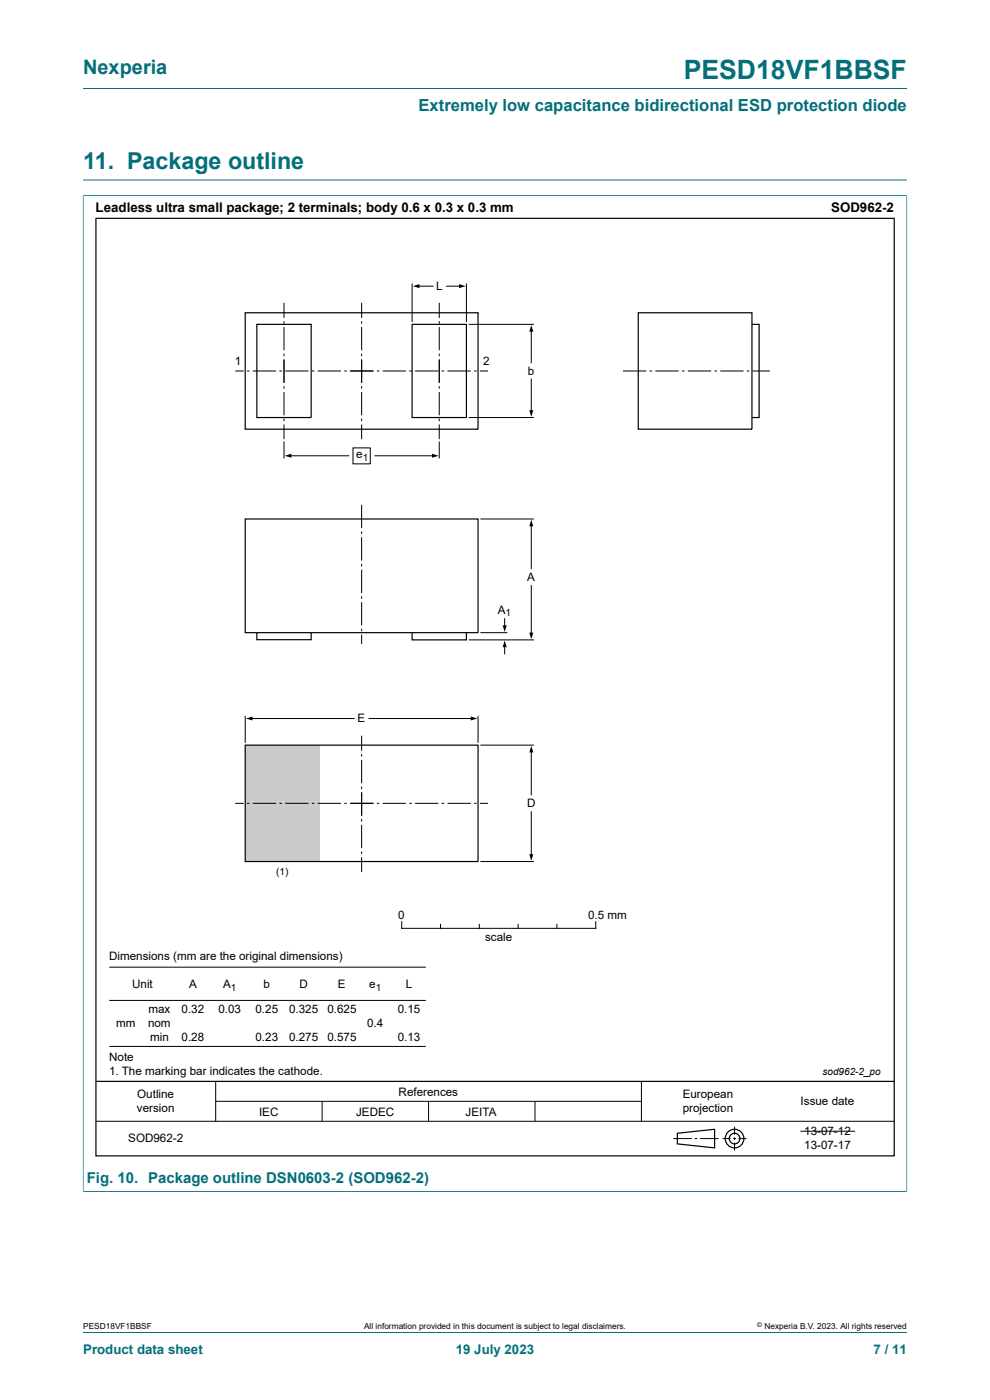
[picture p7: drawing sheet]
<svg xmlns="http://www.w3.org/2000/svg" width="210mm" height="297mm" viewBox="0 0 210 297" stroke-linecap="round" stroke-linejoin="round" font-family="sans-serif">
<path d="M17.6 18.8h174.8M17.6 38.2h174.8M17.6 41.5h174.8M17.6 41.4v211.4M192.4 41.4v211.4M17.6 252.8h174.8" fill="none" stroke="#036f7b" stroke-width=".21"/>
<g fill="none" stroke="#000" stroke-width=".21">
<path d="M101.9 110.1h11.4M112.7 111.4v9.2M99.4 135.7h13.9M101.9 134.2h5.7M107 131.3v1.6M107 137v1.7M112.7 124.2v10.3M85.2 195.5v1.4h41.2v-1.4M93.4 196.1v.8M101.7 196.1v.8M109.9 196.1v.8M118.1 196.1v.8"/>
<path d="M23.2 212.2h67.1M23.2 205.2h67.1M20.4 237.9h169.3M23.2 222h67.1M45.8 229.4v8.5M45.8 233.6h90.3M68.3 233.6v4.3M90.9 233.6v4.3M113.5 233.6v4.3M136.1 229.4v8.5M155.8 239v1.7M169.8 240h11.6"/>
<path d="M142.8 241.5h4M147.4 241.5h.5M148.5 241.5h3.9M153.3 241.5h1.7M155.5 241.5h.6M155.8 241.3v.5M155.8 242.4v1.7M156.7 241.5h1.7"/>
</g>
<g fill="none" stroke="#000" stroke-width=".25">
<path d="M20.4 46.3h169.3v198.9h-169.3zM52 110.1h49.4v24.1h-49.4zM54.5 134.2v1.5h11.5v-1.5M87.4 134.2v1.5h11.5v-1.4M20.4 229.4h169.3M143.7 240.4l7.9-.8v3.9l-7.9-.8z"/>
<circle cx="155.8" cy="241.5" r="1.13"/>
<circle cx="155.8" cy="241.5" r="1.98"/>
</g>
<path d="M112.7 110.2l.4 1.4h-.8zM107 135.9l.5 1.4h-.9zM106.6 132.7h.9l-.5 1.4zM112.3 134.2h.8l-.4 1.4z" fill="#000"/>
<path d="M52 158.1h15.8v24.7h-15.8z" fill="#cbcbcb"/>
<g fill="none" stroke="#000" stroke-width=".21">
<path d="M49.9 78.7h1.8M52.4 78.7h.5M53.6 78.7h5M59.3 78.7h.5M60.2 64.2v3.2M60.2 68.1v.6M60.2 69.4v4.9M60.2 75v.6M60.2 76.3v4.9M60.5 78.7h4.9M66.2 78.7h.5M67.4 78.7h4.9"/>
<path d="M73 78.7h.6M74.3 78.7h4.9M76.7 64.2v3.2M76.7 68.1v.6M76.7 69.4v4.9M76.7 75v.6M76.7 76.3v4.9M79.9 78.7h.6M81.2 78.7h4.9M86.8 78.7h.5M87.4 60.1v8.2M88 78.7h5"/>
<path d="M88.7 60.7h3.2M93.2 64.2v3.2M93.2 68.1v.6M93.2 69.4v4.9M93.2 75v.6M93.2 76.3v4.9M93.7 78.7h.5M94.7 60.7h3M94.9 78.7h5M98.9 60.1v8.2M99.4 68.8h13.9M100.6 78.7h.5"/>
<path d="M101.8 78.7h1.7M112.7 70.1v6.8M132.1 78.7h5M137.8 78.7h.5M139 78.7h5M144.7 78.7h.5M145.9 78.7h4.9M151.5 78.7h.6M152.8 78.7h4.9M158.4 78.7h.6M159.7 78.7h3.6M60.2 81.9v.6"/>
<path d="M60.2 83.2v4.9M60.2 88.8v.5M60.2 90v3.2M60.2 93.7v3.6M61.5 96.7h12.5M74.9 95h3.6v3.4h-3.6zM76.7 81.9v.6M76.7 83.2v4.9M76.7 88.8v.5M76.7 90v3.2M79.6 96.7h12.3M93.2 81.9v.6"/>
<path d="M93.2 83.2v4.9M93.2 88.8v.5M93.2 90v3.2M93.2 93.7v3.6M99.4 88.6h13.9M112.7 80.4v6.9M76.7 107.1v4.9M76.7 112.7v.6M76.7 114v4.9M76.7 119.6v.6M76.7 120.9v4.9M76.7 126.5v.5"/>
<path d="M76.7 127.7v5M76.7 133.4v.5M76.7 134.6v2M52 151.9v5.7M53.3 152.4h21.8M76.7 156.1v3.2M76.7 160v.5M78.3 152.4h21.8M101.4 151.9v5.7M101.9 158.1h11.4M112.7 159.3v9.3M49.9 170.4h1.8"/>
<path d="M52.4 170.4h.5M53.6 170.4h5M59.3 170.4h.5M60.5 170.4h4.9M66.2 170.4h.5M67.4 170.4h4.9M73 170.4h.6M74.3 170.4h4.9M76.7 161.2v4.9M76.7 166.9v.5M76.7 168.1v5M76.7 173.8v.5"/>
<path d="M76.7 175v4.9M79.9 170.4h.6M81.2 170.4h4.9M86.8 170.4h.5M88 170.4h5M93.7 170.4h.5M94.9 170.4h5M100.6 170.4h.5M101.8 170.4h1.7M112.7 172.2v9.3M76.7 180.6v.6M76.7 181.9v3.1"/>
<path d="M101.9 182.8h11.4"/>
</g>
<path d="M87.6 60.7l1.4-.4v.8zM97.4 60.3l1.4 .4-1.4 .4zM112.7 68.9l.4 1.5h-.8zM60.4 96.7l1.4-.4v.8zM91.6 96.3l1.4 .4-1.4 .4zM112.3 87h.8l-.4 1.4zM52.2 152.4l1.4-.4v.8zM99.9 152l1.4 .4-1.4 .4zM112.7 158.2l.4 1.4h-.8zM112.3 181.2h.8l-.4 1.4z" fill="#000"/>
<path d="M52 66.4h49.4v24.6h-49.4zM54.5 68.8h11.5v19.8h-11.5zM87.4 68.8h11.5v19.8h-11.5zM135.4 66.4h24.1v24.6h-24.1zM159.5 68.8h1.5v19.8h-1.5M52 158.1h49.4v24.7h-49.4z" fill="none" stroke="#000" stroke-width=".25"/>
<path d="M17.6 41.5v211.2M17.7 41.5h174.6M192.4 41.5v211.2M17.7 252.8h174.6M17.6 282.6h174.8" fill="none" stroke="#036f7b" stroke-width=".21"/>
<text font-size="5.6" fill="#036f7b" x="145" y="16.8">PESD18VF1BBSF</text>
<text font-size="4.9" fill="#036f7b" x="17.6" y="35.9">11. Package outline</text>
<text font-size="4.2" fill="#036f7b" x="17.6" y="15.6">Nexperia</text>
<text font-size="3.5" fill="#036f7b" x="88.8" y="23.7">Extremely low capacitance bidirectional ESD protection diode</text>
<text font-size="3.2" fill="#036f7b" x="18.4" y="250.9">Fig. 10. Package outline DSN0603-2 (SOD962-2)</text>
<g font-size="2.8">
<text x="20.3" y="45.1">Leadless ultra small package; 2 terminals; body 0.6 x 0.3 x 0.3 mm</text>
<text x="176.3" y="45.1">SOD962-2</text>
</g>
<g font-size="2.8" fill="#036f7b">
<text x="17.6" y="287.2">Product data sheet</text>
<text x="96.7" y="287.2">19 July 2023</text>
<text x="185.3" y="287.2">7 / 11</text>
</g>
<g font-size="2.5">
<text x="92.5" y="61.6">L</text>
<text x="49.8" y="77.5">1</text>
<text x="102.5" y="77.5">2</text>
<text x="112" y="79.5">b</text>
<text x="75.5" y="97.3">e</text>
<text x="111.9" y="123.3">A</text>
<text x="105.6" y="130.2">A</text>
<text x="75.9" y="153.3">E</text>
<text x="111.8" y="171.3">D</text>
<text x="84.5" y="194.9">0</text>
<text x="124.7" y="194.9">0.5 mm</text>
<text x="23.1" y="203.7">Dimensions (mm are the original dimensions)</text>
<text x="102.9" y="199.6">scale</text>
<text x="28" y="209.6">Unit</text>
<text x="40.1" y="209.6">A</text>
<text x="47.3" y="209.6">A</text>
<text x="55.9" y="209.6">b</text>
<text x="63.5" y="209.6">D</text>
<text x="71.7" y="209.6">E</text>
<text x="78.3" y="209.6">e</text>
<text x="86.1" y="209.6">L</text>
<text x="31.5" y="215">max</text>
<text x="38.5" y="215">0.32</text>
<text x="46.3" y="215">0.03</text>
<text x="54.2" y="215">0.25</text>
<text x="61.3" y="215">0.325</text>
<text x="69.4" y="215">0.625</text>
<text x="84.4" y="215">0.15</text>
<text x="24.7" y="218">mm</text>
<text x="31.4" y="217.9">nom</text>
<text x="31.8" y="220.9">min</text>
<text x="38.5" y="220.9">0.28</text>
<text x="54.2" y="220.9">0.23</text>
<text x="61.3" y="220.9">0.275</text>
<text x="69.4" y="220.9">0.575</text>
<text x="77.9" y="218">0.4</text>
<text x="84.4" y="220.9">0.13</text>
<text x="23.1" y="225.1">Note</text>
<text x="23.1" y="228.1">1. The marking bar indicates the cathode.</text>
<text x="29.1" y="233">Outline</text>
<text x="84.6" y="232.5">References</text>
<text x="144.8" y="233">European</text>
<text x="29.1" y="236">version</text>
<text x="55" y="236.7">IEC</text>
<text x="75.5" y="236.7">JEDEC</text>
<text x="98.8" y="236.7">JEITA</text>
<text x="144.8" y="236">projection</text>
<text x="169.8" y="234.5">Issue date</text>
<text x="27.2" y="242.3">SOD962-2</text>
<text x="170.6" y="240.8">13-07-12</text>
<text x="170.6" y="243.7">13-07-17</text>
</g>
<g font-size="2.1">
<text x="76.9" y="97.8">1</text>
<text x="107.2" y="130.7">1</text>
<text x="58.6" y="185.6">(1)</text>
<text x="49" y="210.2">1</text>
<text x="79.7" y="210.2">1</text>
<text x="174.5" y="228.1">sod962-2_po</text>
</g>
<g font-size="1.8">
<text x="17.6" y="282">PESD18VF1BBSF</text>
<text x="77.2" y="282">All information provided in this document is subject to legal disclaimers.</text>
<text x="162.2" y="282">Nexperia B.V. 2023. All rights reserved</text>
</g>
<text font-size="1.4" x="160.6" y="281.6">©</text>
</svg>
